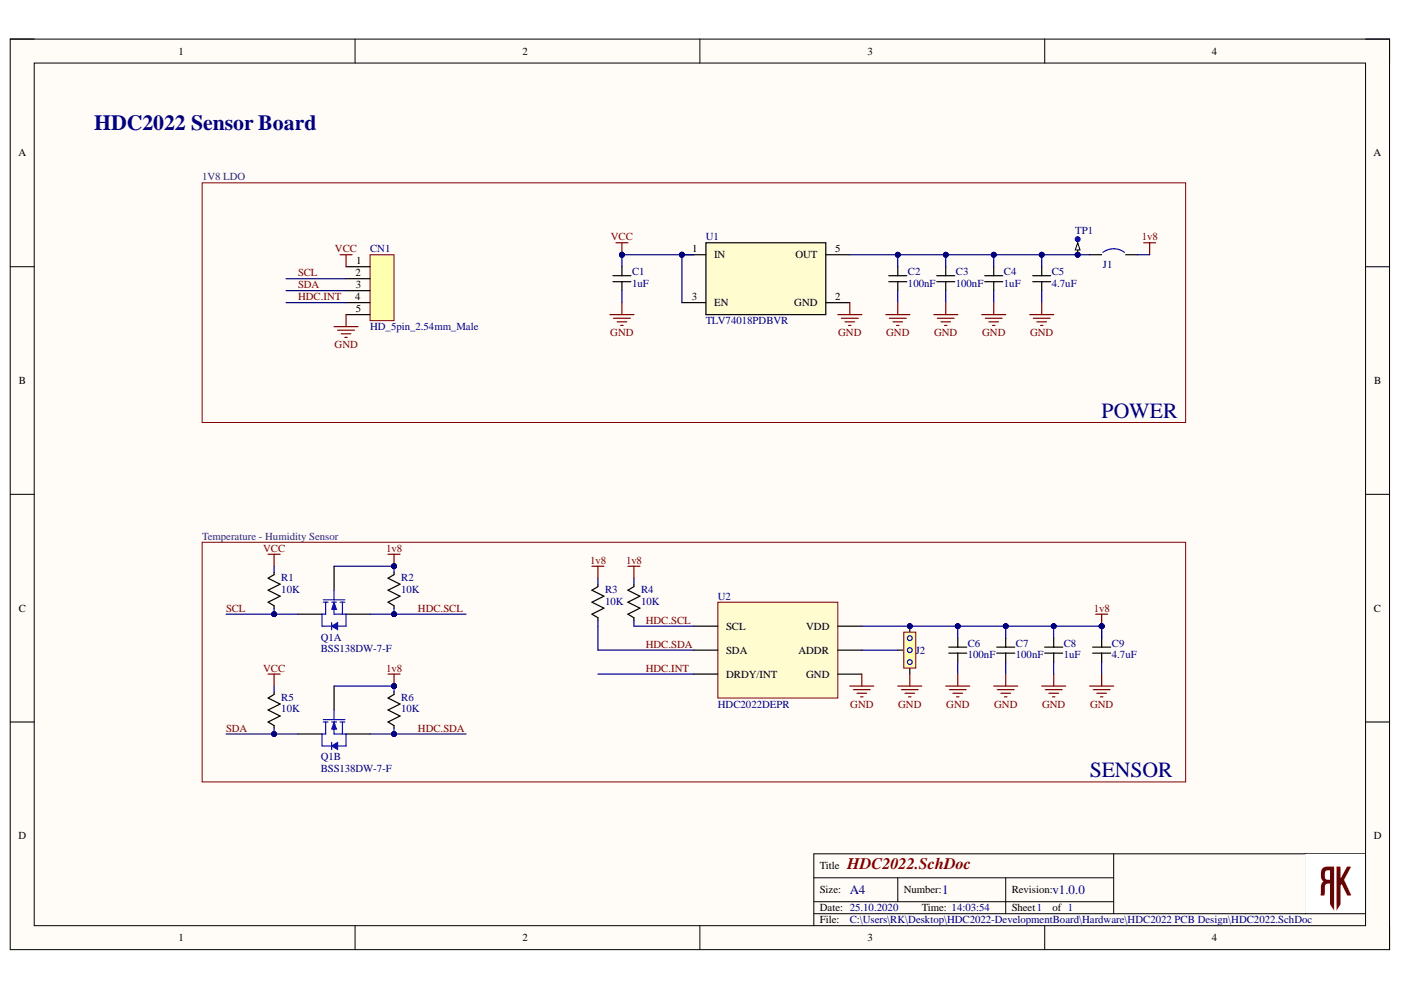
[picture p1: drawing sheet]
# Altium project HDC2022.PrjPcb
1 sheet, 22 parts. Net scope: global (net labels, ports and power ports of the same name join across sheets).
Board file: HDC2022.PcbDoc

## Sheet HDC2022.SchDoc
size A4; Organization: Altium Limited; Address1: L3, 12a Rodborough Rd; Address2: Frenchs Forest; Address3: NSW; Address4: Australia 2086; DocumentNumber: 1; Revision: v1.0.0; SheetNumber: 1; SheetTotal: 1

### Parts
C1  1uF  [CAP_0603]
C2  100nF  [CAP_0603]
C3  100nF  [CAP_0603]
C4  1uF  [CAP_0603]
C5  4.7uF  [CAP_0603]
C6  100nF  [CAP_0603]
C7  100nF  [CAP_0603]
C8  1uF  [CAP_0603]
C9  4.7uF  [CAP_0603]
CN1  HD_5pin_2.54mm_Male  [HD_5pin_2.54mm_male]
J1  Jumper  [SB_0603]  (value not drawn)  (no BOM)
J2  JUMPER_3Pin  [SB_0603 - 3 Pin]  (value not drawn)  (no BOM)
Q1  BSS138DW-7-F  [DIOD-SOT363-6_V]  (parts A,B of 2)
R1  10K  [RES_0603]
R2  10K  [RES_0603]
R3  10K  [RES_0603]
R4  10K  [RES_0603]
R5  10K  [RES_0603]
R6  10K  [RES_0603]
TP1  Test Point  [TP]  (value not drawn)  (no BOM)
U1  TLV74018PDBVR  [SOIC_DBVR_TEX]
U2  HDC2022DEPR  [WSON-6]

### Blocks framed on the sheet
POWER: C1-C5 CN1 J1 TP1 U1
SENSOR: C6-C9 J2 Q1 R1-R6 U2

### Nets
1v8: C6.2 C7.2 C8.2 C9.2 J1.2 J2.1 Q1.2(G1) Q1.5(G2) R2.2 R3.2 R4.2 R6.2 U2.5(VDD)
GND: C1.1 C2.1 C3.1 C4.1 C5.1 C6.1 C7.1 C8.1 C9.1 CN1.5 J2.3 U1.2(GND) U2.2(GND)
VCC: C1.2 CN1.1 R1.2 R5.2 U1.1(IN) U1.3(EN)
HDC.INT: CN1.4 U2.4(DRDY/INT)
HDC.SCL: Q1.1(S1) R2.1 R4.1 U2.6(SCL)
HDC.SDA: Q1.4(S2) R3.1 R6.1 U2.1(SDA)
SCL: CN1.2 Q1.6(D1) R1.1
SDA: CN1.3 Q1.3(D2) R5.1
NetC2_2: C2.2 C3.2 C4.2 C5.2 J1.1 TP1.1 U1.5(OUT)
NetJ2_2: J2.2 U2.3(ADDR)

Not connected (* = marked no-connect by the designer): U1 4(NC)

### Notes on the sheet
- HDC2022 Sensor Board
- 1V8 LDO
- Temperature - Humidity Sensor
